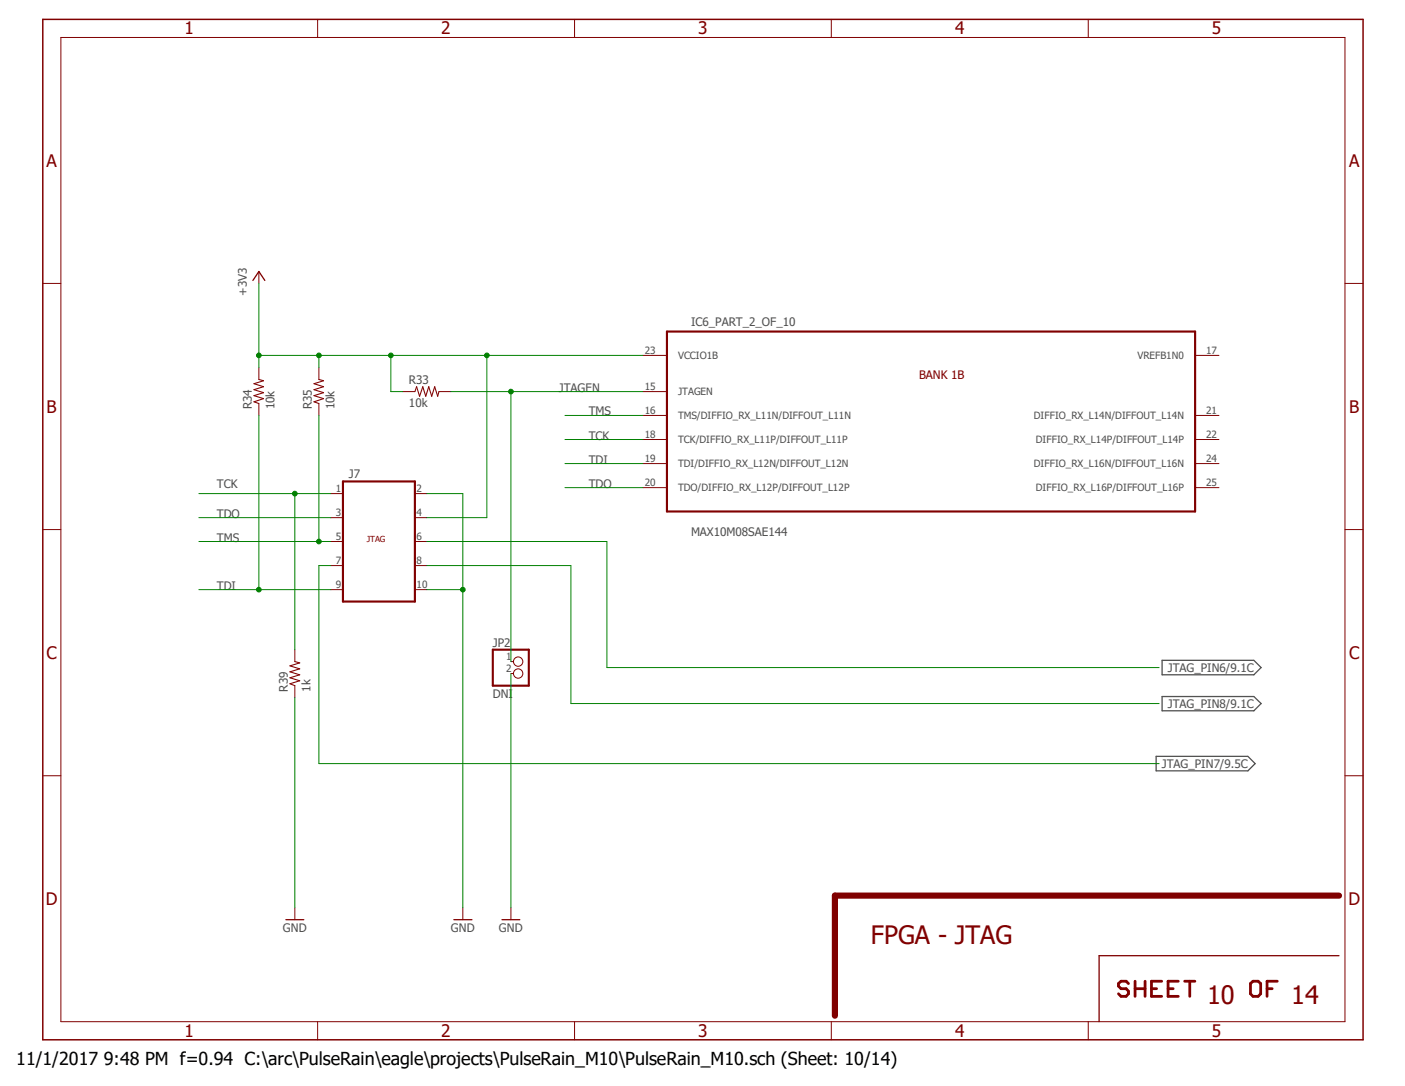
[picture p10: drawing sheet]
<svg xmlns="http://www.w3.org/2000/svg" width="279mm" height="216mm" viewBox="0 0 279 216" stroke-linecap="round" stroke-linejoin="round" font-family="sans-serif">
<path d="M8 3.6l263.4 203.7M271.4 3.6l-263.4 203.7" fill="none" stroke="#fff" stroke-width=".2"/>
<path d="M231.1 131.3h18.2l1.5 1.4-1.5 1.5h-18.2zM231.1 138.5h18.2l1.5 1.4-1.5 1.4h-18.2zM229.9 150.4h18.3l1.4 1.4-1.4 1.4h-18.3z" fill="none" stroke="#505050" stroke-width=".25"/>
<path d="M8.5 3.9h262.6v202.8h-262.6z" fill="none" stroke="#800000" stroke-width=".3"/>
<g fill="none" stroke="#800000" stroke-width=".2">
<path d="M12.1 7.5h255.4v195.6h-255.4zM63.2 3.9v3.6M114.3 3.9v3.6M165.3 3.9v3.6M216.4 3.9v3.6M8.5 56.3h3.6M51.5 54v2.3M267.5 56.3h3.6M51.5 73.1v2.3M63.4 73.1v2.3M80.1 77.9h2.4M87.3 77.9h2.4"/>
<path d="M127.8 77.9h4.8M127.8 70.7h4.8M237.7 70.7h4.7M51.5 80.2v2.4M63.4 80.2v2.4M65.8 98.1h2.4M82.5 98.1h2.4M127.8 82.6h4.8M127.8 87.4h4.8M127.8 92.2h4.8M127.8 96.9h4.8M237.7 82.6h4.7"/>
<path d="M237.7 87.4h4.7M237.7 92.2h4.7M237.7 96.9h4.7M8.5 105.3h3.6M65.8 102.9h2.4M65.8 107.7h2.4M65.8 112.4h2.4M65.8 117.2h2.4M82.5 102.9h2.4M82.5 107.7h2.4M82.5 112.4h2.4M82.5 117.2h2.4"/>
<path d="M267.5 105.3h3.6M58.6 129.2v2.3M58.6 136.3v2.4M101.6 131.5h.5M101.6 133.9h.5M8.5 154.2h3.6M267.5 154.2h3.6M58.6 180.5v2.3M92 180.5v2.3M101.6 180.5v2.3M63.2 203.1v3.6M114.3 203.1v3.6"/>
<path d="M165.3 203.1v3.6M216.4 203.1v3.6"/>
<circle cx="103" cy="133.9" r=".93"/>
<circle cx="103" cy="131.5" r=".93"/>
</g>
<path d="M266.3 178.1h-100.3v23.8" fill="none" stroke="#800000" stroke-width="1.2"/>
<g fill="none" stroke="#800000" stroke-width=".55">
<path d="M224.4 195.5l-.5-.4h-1l-.5 .4v.5l.5 .6h1l.5 .5v.5l-.5 .5h-1l-.5-.5M225.7 196.6h2M225.7 195.1v3M227.7 195.1v3M229 196.6h1M231 195.1h-2v3h2M232.3 196.6h1M234.3 195.1h-2v3h2M235.6 195.1h2M236.6 195.1v3M248.7 195.5l.5-.4h1l.5 .4v2.1l-.5 .5h-1l-.5-.5zM252 196.6h1"/>
<path d="M254 195.1h-2v3"/>
</g>
<path d="M50.3 55.8l1.2-1.8 1.2 1.8M56.9 182.8h3.5M90.3 182.8h3.6M99.8 182.8h3.6M266.3 190h-47.7v13.1" fill="none" stroke="#800000" stroke-width=".25"/>
<path d="M132.6 65.9h105.1v35.8h-105.1zM68.2 95.7h14.3v23.9h-14.3zM98 129.2h7.2v7.1h-7.2z" fill="none" stroke="#800000" stroke-width=".42"/>
<path d="M51.5 75.4l.9 .3-1.9 .6 1.9 .6-1.9 .6 1.9 .6-1.9 .6 1.9 .5-1.9 .7 1 .3M63.4 75.4l.9 .3-1.9 .6 1.9 .6-1.9 .6 1.9 .6-1.9 .6 1.9 .5-1.9 .7 1 .3M82.5 77.9l.3-1 .6 1.9 .7-1.9 .6 1.9 .6-1.9 .6 1.9 .5-1.9 .6 1.9 .3-.9M58.6 131.5l1 .3-1.9 .6 1.9 .6-1.9 .6 1.9 .6-1.9 .5 1.9 .6-1.9 .6 .9 .4" fill="none" stroke="#800000" stroke-width=".21"/>
<path d="M51.5 56.3v14.4h76.3M96.8 70.7v32.2h-11.9" fill="none" stroke="#008000" stroke-width=".2"/>
<circle cx="96.8" cy="70.7" r=".46" fill="#008000"/>
<g fill="none" stroke="#008000" stroke-width=".2">
<path d="M51.5 70.7v2.4"/>
<circle cx="96.8" cy="70.7" r=".46"/>
</g>
<circle cx="51.5" cy="70.7" r=".46" fill="#008000"/>
<g fill="none" stroke="#008000" stroke-width=".2">
<path d="M63.4 70.7v2.4"/>
<circle cx="51.5" cy="70.7" r=".46"/>
</g>
<circle cx="63.4" cy="70.7" r=".46" fill="#008000"/>
<g fill="none" stroke="#008000" stroke-width=".2">
<path d="M77.7 70.7v7.2h2.4"/>
<circle cx="63.4" cy="70.7" r=".46"/>
</g>
<circle cx="77.7" cy="70.7" r=".46" fill="#008000"/>
<g fill="none" stroke="#008000" stroke-width=".2">
<path d="M89.7 77.9h38.1M101.6 77.9v53.6"/>
<circle cx="77.7" cy="70.7" r=".46"/>
</g>
<circle cx="101.6" cy="77.9" r=".46" fill="#008000"/>
<g fill="none" stroke="#008000" stroke-width=".2">
<path d="M63.4 82.6v25.1M112.4 82.6h15.4M39.5 107.7h26.3"/>
<circle cx="101.6" cy="77.9" r=".46"/>
</g>
<circle cx="63.4" cy="107.7" r=".46" fill="#008000"/>
<g fill="none" stroke="#008000" stroke-width=".2">
<path d="M39.5 98.1h26.3M58.6 98.1v31.1M112.4 87.4h15.4"/>
<circle cx="63.4" cy="107.7" r=".46"/>
</g>
<circle cx="58.6" cy="98.1" r=".46" fill="#008000"/>
<g fill="none" stroke="#008000" stroke-width=".2">
<path d="M51.5 82.6v34.6M112.4 92.2h15.4M39.5 117.2h26.3"/>
<circle cx="58.6" cy="98.1" r=".46"/>
</g>
<circle cx="51.5" cy="117.2" r=".46" fill="#008000"/>
<g fill="none" stroke="#008000" stroke-width=".2">
<path d="M84.9 98.1h7.1v82.4M112.4 96.9h15.4M39.5 102.9h26.3M84.9 117.2h7.1"/>
<circle cx="51.5" cy="117.2" r=".46"/>
</g>
<circle cx="92" cy="117.2" r=".46" fill="#008000"/>
<g fill="none" stroke="#008000" stroke-width=".2">
<path d="M65.8 112.4h-2.4v39.4h167.1M84.9 107.7h35.8v25h109.8M84.9 112.4h28.6v27.5h117M58.6 138.7v41.8M101.6 133.9v46.6"/>
<circle cx="92" cy="117.2" r=".46"/>
</g>
<g font-size="5" fill="#800000">
<text x="173.2" y="187.6">FPGA - JTAG</text>
<text x="240" y="199.6">10</text>
<text x="256.7" y="199.6">14</text>
</g>
<text font-size="3.6" x="3.2" y="211.7">11/1/2017 9:48 PM f=0.94 C:\arc\PulseRain\eagle\projects\PulseRain_M10\PulseRain_M10.sch (Sheet: 10/14)</text>
<g font-size="3.4" fill="#800000">
<text x="36.7" y="6.9">1</text>
<text x="87.8" y="6.9">2</text>
<text x="138.9" y="6.9">3</text>
<text x="190" y="6.9">4</text>
<text x="241" y="6.9">5</text>
<text x="9.3" y="33.1">A</text>
<text x="268.3" y="33.1">A</text>
<text x="9.3" y="82">B</text>
<text x="268.3" y="82">B</text>
<text x="9.3" y="131">C</text>
<text x="268.3" y="131">C</text>
<text x="9.1" y="179.9">D</text>
<text x="268.1" y="179.9">D</text>
<text x="36.7" y="206.2">1</text>
<text x="87.8" y="206.2">2</text>
<text x="138.9" y="206.2">3</text>
<text x="190" y="206.2">4</text>
<text x="241" y="206.2">5</text>
</g>
<g font-size="2.3" fill="#505050">
<text x="49.1" y="58.8" transform="rotate(-90 49.1 58.8)">+3V3</text>
<text x="137.4" y="64.7">IC6_PART_2_OF_10</text>
<text x="81.3" y="76.4">R33</text>
<text x="111.1" y="77.9">JTAGEN</text>
<text x="50.1" y="81.4" transform="rotate(-90 50.1 81.4)">R34</text>
<text x="54.6" y="81.4" transform="rotate(-90 54.6 81.4)">10k</text>
<text x="62" y="81.4" transform="rotate(-90 62 81.4)">R35</text>
<text x="66.5" y="81.4" transform="rotate(-90 66.5 81.4)">10k</text>
<text x="81.3" y="80.9">10k</text>
<text x="117.1" y="82.6">TMS</text>
<text x="117.1" y="87.4">TCK</text>
<text x="69.4" y="95.1">J7</text>
<text x="117.1" y="92.2">TDI</text>
<text x="43.1" y="96.9">TCK</text>
<text x="117.1" y="96.9">TDO</text>
<text x="43.1" y="107.7">TMS</text>
<text x="43.1" y="102.9">TDO</text>
<text x="137.4" y="106.5">MAX10M08SAE144</text>
<text x="43.1" y="117.2">TDI</text>
<text x="98" y="128.6">JP2</text>
<text x="57.2" y="137.5" transform="rotate(-90 57.2 137.5)">R39</text>
<text x="61.7" y="137.5" transform="rotate(-90 61.7 137.5)">1k</text>
<text x="232.2" y="133.6">JTAG_PIN6/9.1C</text>
<text x="98" y="138.7">DNI</text>
<text x="232.2" y="140.7">JTAG_PIN8/9.1C</text>
<text x="231.1" y="152.7">JTAG_PIN7/9.5C</text>
<text x="56.3" y="185.3">GND</text>
<text x="89.7" y="185.3">GND</text>
<text x="99.2" y="185.3">GND</text>
</g>
<text font-size="2.3" fill="#800000" x="182.8" y="75.4">BANK 1B</text>
<g font-size="2" fill="#505050">
<text x="128.2" y="70.4">23</text>
<text x="134.8" y="71.4">VCCIO1B</text>
<text x="226.2" y="71.4">VREFB1N0</text>
<text x="239.9" y="70.4">17</text>
<text x="128.2" y="77.5">15</text>
<text x="128.2" y="82.3">16</text>
<text x="134.8" y="78.6">JTAGEN</text>
<text x="134.8" y="83.3">TMS/DIFFIO_RX_L11N/DIFFOUT_L11N</text>
<text x="205.6" y="83.4">DIFFIO_RX_L14N/DIFFOUT_L14N</text>
<text x="239.9" y="82.3">21</text>
<text x="128.2" y="87">18</text>
<text x="134.8" y="88.1">TCK/DIFFIO_RX_L11P/DIFFOUT_L11P</text>
<text x="206" y="88.1">DIFFIO_RX_L14P/DIFFOUT_L14P</text>
<text x="239.9" y="87">22</text>
<text x="128.2" y="91.8">19</text>
<text x="134.8" y="92.9">TDI/DIFFIO_RX_L12N/DIFFOUT_L12N</text>
<text x="205.6" y="92.9">DIFFIO_RX_L16N/DIFFOUT_L16N</text>
<text x="239.9" y="91.8">24</text>
<text x="66.8" y="97.8">1</text>
<text x="82.8" y="97.8">2</text>
<text x="128.2" y="96.6">20</text>
<text x="134.8" y="97.7">TDO/DIFFIO_RX_L12P/DIFFOUT_L12P</text>
<text x="206" y="97.7">DIFFIO_RX_L16P/DIFFOUT_L16P</text>
<text x="239.9" y="96.6">25</text>
<text x="66.8" y="102.6">3</text>
<text x="66.8" y="107.3">5</text>
<text x="82.8" y="102.6">4</text>
<text x="82.8" y="107.3">6</text>
<text x="66.8" y="112.1">7</text>
<text x="82.8" y="112.1">8</text>
<text x="66.8" y="116.9">9</text>
<text x="82.8" y="116.9">10</text>
<text x="100.7" y="131.2">1</text>
<text x="100.7" y="133.6">2</text>
</g>
<text font-size="1.7" fill="#800000" x="72.9" y="107.7">JTAG</text>
</svg>
